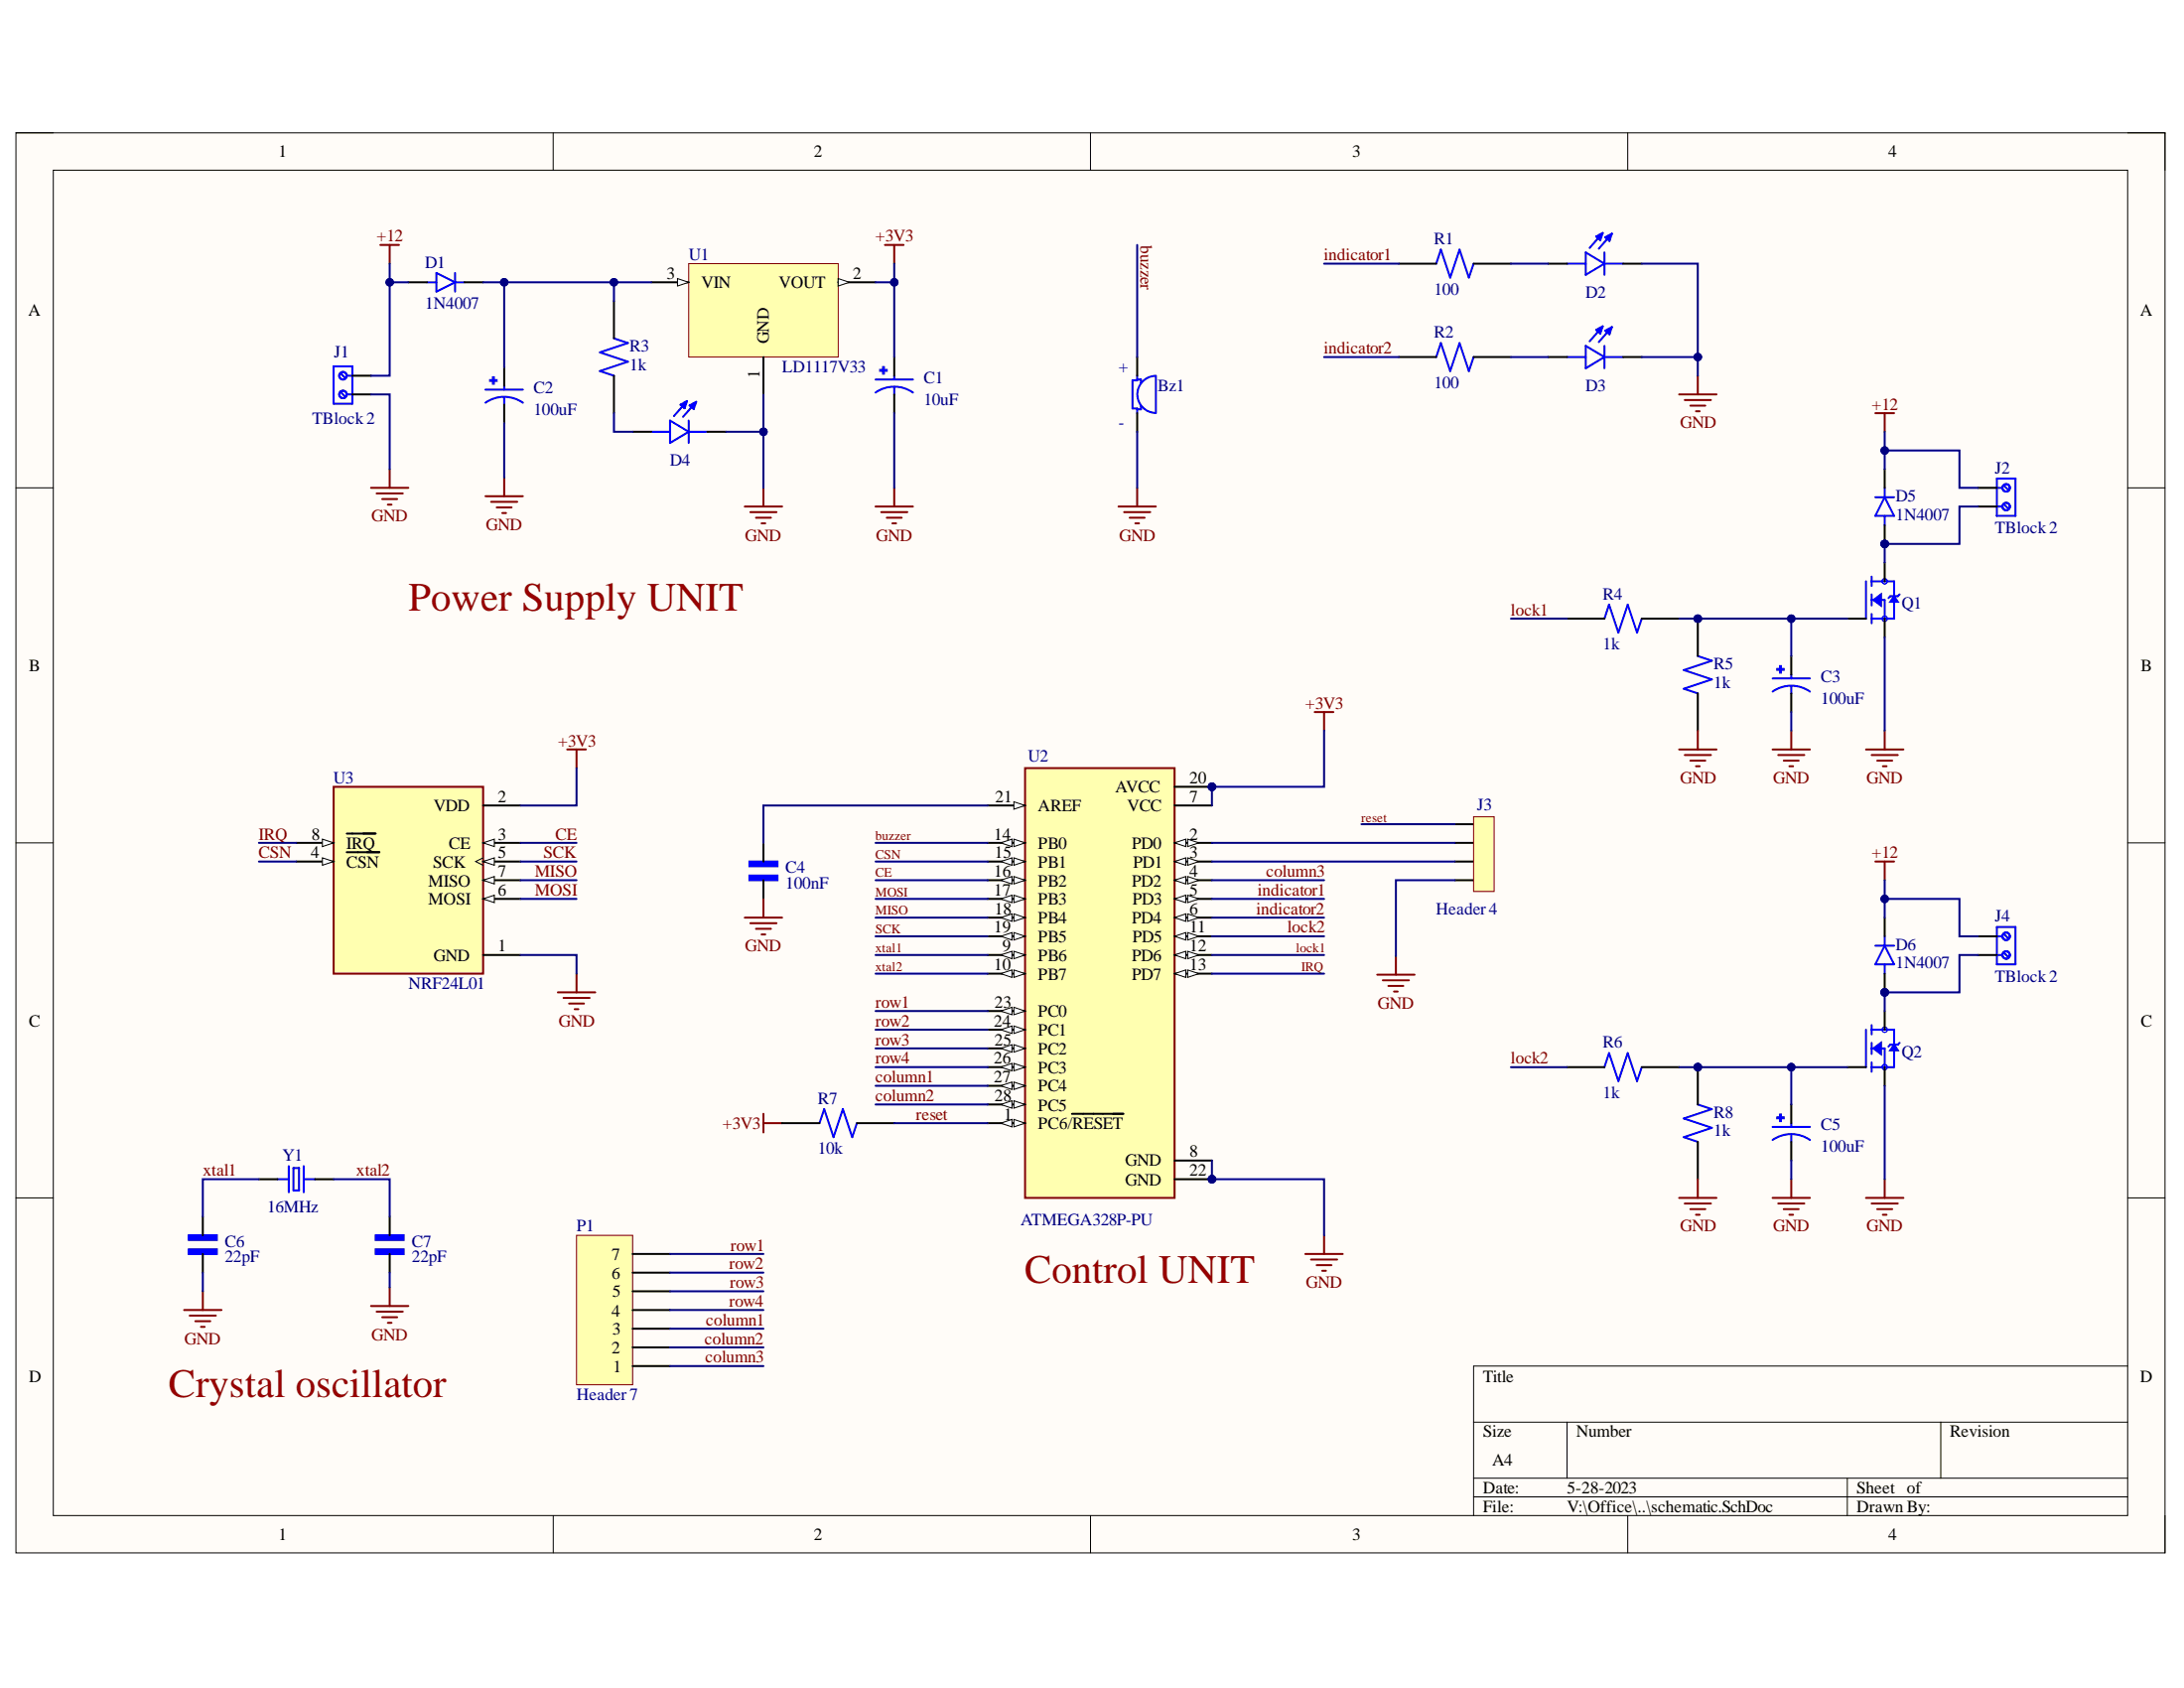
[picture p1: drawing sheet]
# Altium project chibu_project_circuit2.PrjPcb
1 sheet, 33 parts. Net scope: global (net labels, ports and power ports of the same name join across sheets).
Board file: PCB_layout.PcbDoc

## Sheet schematic.SchDoc
size A4; SheetNumber: 1; SheetTotal: 1

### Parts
Bz1  AI-1223-TWT-12V-R  [XDCR_AI-1223-TWT-12V-R]  (value not drawn)
C1  10uF  [CAPPRD500W50D500H1100]
C2  100uF  [CAPPRD500W50D500H1100]
C3  100uF  [CAPPRD500W50D500H1100]
C4  100nF  [CAPRB500W50L450T300H550]
C5  100uF  [CAPPRD500W50D500H1100]
C6  22pF  [CAPRB500W50L450T300H550]
C7  22pF  [CAPRB500W50L450T300H550]
D1  1N4007  [DIOAD1060W80L520D270]
D2  L08R5000Q1  [LEDRD254W57D500H1070]  (value not drawn)
D3  L08R5000Q1  [LEDRD254W57D500H1070]  (value not drawn)
D4  L08R5000Q1  [LEDRD254W57D500H1070]  (value not drawn)
D5  1N4007  [DIOAD1060W80L520D270]
D6  1N4007  [DIOAD1060W80L520D270]
J1  TBlock 2  [691111710002]
J2  TBlock 2  [691111710002]
J3  Header 4  [SULLINS_PPTC041LFBN-RC]
J4  TBlock 2  [691111710002]
P1  Header 7  [HDR1X7]
Q1  N-Channel mosfet  [TO254P1052X465X1989-3]  (value not drawn)
Q2  N-Channel mosfet  [TO254P1052X465X1989-3]  (value not drawn)
R1  100  [RESAD1100W55L680D260]
R2  100  [RESAD1100W55L680D260]
R3  1k  [RESAD1100W55L680D260]
R4  1k  [RESAD1100W55L680D260]
R5  1k  [RESAD1100W55L680D260]
R6  1k  [RESAD1100W55L680D260]
R7  10k  [RESAD1100W55L680D260]
R8  1k  [RESAD1100W55L680D260]
U1  LD1117V33  [TO255P1020X450X1968-3]
U2  ATMEGA328P-PU  [DIP794W46P254L2967H457Q28B]
U3  NRF24L01  [XCVR_NRF24L01P-MODULE-PCB]
Y1  16MHz  [XTAL_ECS-160-20-4X]

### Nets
+3V3: C1.P R7.2 U1.2(VOUT) U2.7(VCC) U2.20(AVCC) U3.2(VDD)
+12: D1.A D5.C D6.C J1.2 J2.1 J4.1
GND: Bz1.N(NEG) C1.N C2.N C3.N C4.2 C5.N C6.2 C7.2 D2.C D3.C D4.C J1.1 J3.1 Q1.3(S) Q2.3(S) R5.1 R8.1 U1.1(GND) U2.8(GND) U2.22(GND) U3.1(GND)
buzzer: Bz1.P(POS) U2.14(PB0)
CE: U2.16(PB2) U3.3(CE)
column1: P1.3 U2.27(PC4)
column2: P1.2 U2.28(PC5)
column3: P1.1 U2.4(PD2)
CSN: U2.15(PB1) U3.4(~{CSN})
indicator1: R1.2 U2.5(PD3)
indicator2: R2.2 U2.6(PD4)
IRQ: U2.13(PD7) U3.8(~{IRQ})
lock1: R4.2 U2.12(PD6)
lock2: R6.2 U2.11(PD5)
MISO: U2.18(PB4) U3.7(MISO)
MOSI: U2.17(PB3) U3.6(MOSI)
reset: J3.4 R7.1 U2.1(PC6/~{RESET})
row1: P1.7 U2.23(PC0)
row2: P1.6 U2.24(PC1)
row3: P1.5 U2.25(PC2)
row4: P1.4 U2.26(PC3)
SCK: U2.19(PB5) U3.5(SCK)
xtal1: C6.1 U2.9(PB6) Y1.1
xtal2: C7.1 U2.10(PB7) Y1.2
NetC2_P: C2.P D1.C R3.2 U1.3(VIN)
NetC3_P: C3.P Q1.1(G) R4.1 R5.2
NetC4_1: C4.1 U2.21(AREF)
NetC5_P: C5.P Q2.1(G) R6.1 R8.2
NetD2_A: D2.A R1.1
NetD3_A: D3.A R2.1
NetD4_A: D4.A R3.1
NetD5_A: D5.A J2.2 Q1.2(D)
NetD6_A: D6.A J4.2 Q2.2(D)
NetJ3_2: J3.2 U2.3(PD1)
NetJ3_3: J3.3 U2.2(PD0)

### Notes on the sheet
- Power Supply UNIT
- (near U2) Control UNIT
- Crystal oscillator
